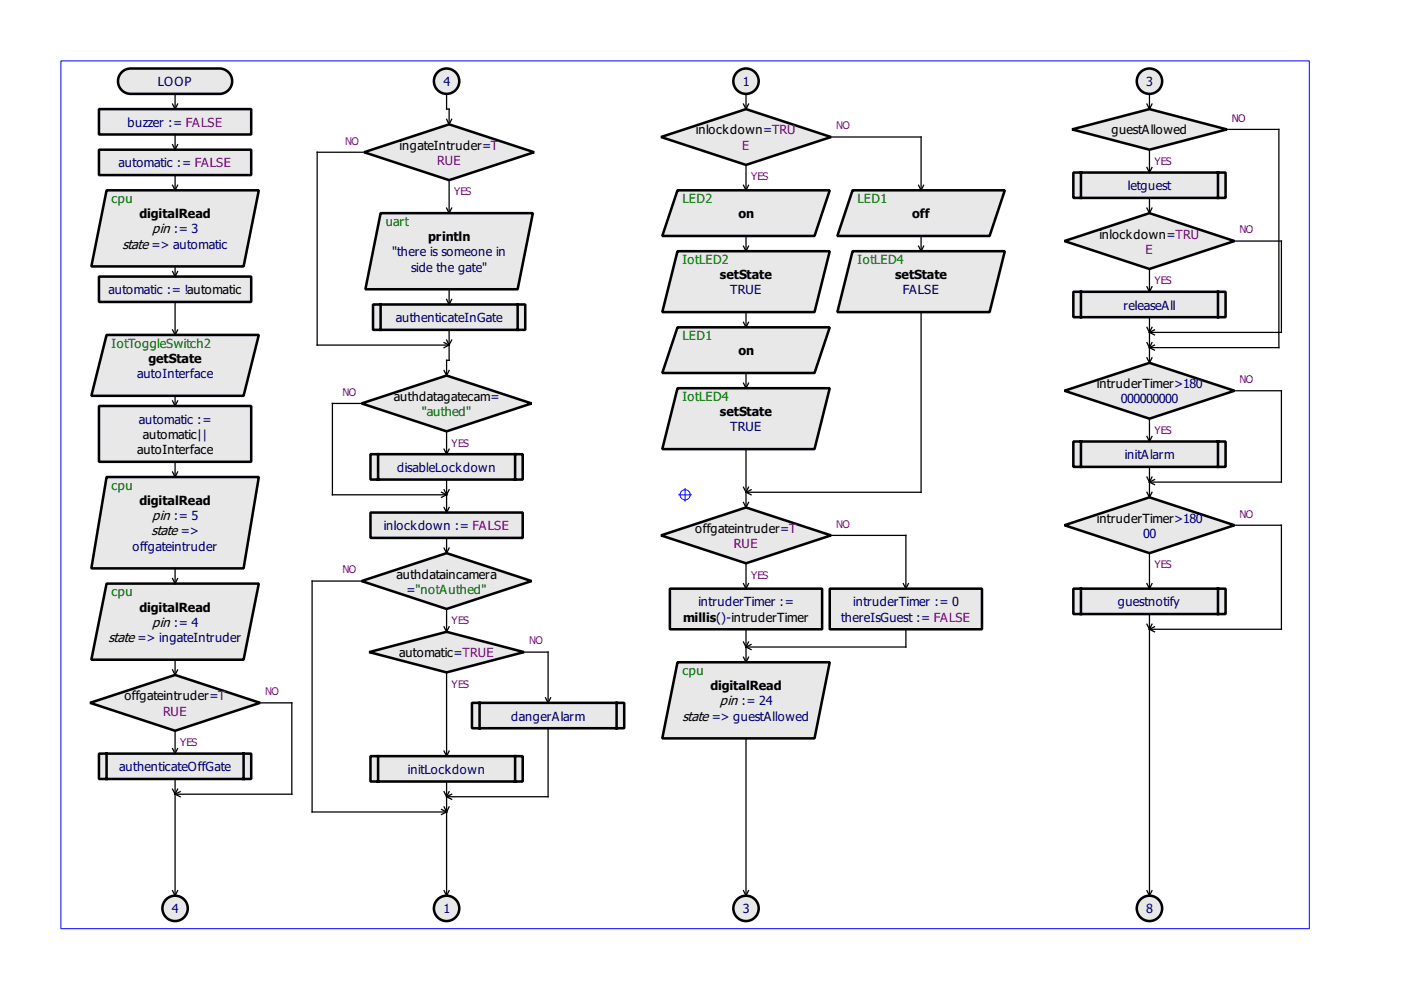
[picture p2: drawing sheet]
<svg xmlns="http://www.w3.org/2000/svg" width="297mm" height="210mm" viewBox="0 0 297 210" stroke-linecap="round" stroke-linejoin="round" font-family="sans-serif">
<path d="M12.9 12.9h264.7v184h-264.7z" fill-rule="evenodd" fill="#fff" stroke="#00f" stroke-width=".21"/>
<g fill="none" stroke="#00f" stroke-width=".21">
<path d="M143.9 104.9h2.7M145.3 103.6v2.7"/>
<circle cx="145.3" cy="104.9" r="1.08"/>
</g>
<g fill="#e8e8e8" stroke="#000" stroke-width=".54">
<path d="M225.7 111.4l18-6 18 6-18 5.9z" fill-rule="evenodd"/>
<path d="M227.6 124.8h32.2v5.4h-32.2zM229.2 124.8v5.4zM258.2 124.8v5.4z" fill-rule="evenodd"/>
<path d="M225.7 82.8l18-5.9 18 5.9-18 6z" fill-rule="evenodd"/>
<path d="M227.6 93.6h32.2v5.4h-32.2zM229.2 93.6v5.4zM258.2 93.6v5.4z" fill-rule="evenodd"/>
<path d="M25.6 15.5a2.68 2.68 0 0 1 2.1-1h18.8a2.69 2.69 0 0 1 2.7 2.7 2.69 2.69 0 0 1-2.7 2.7h-18.8a2.69 2.69 0 0 1-2.4-1.5 2.69 2.69 0 0 1 .3-2.9z" fill-rule="evenodd"/>
<path d="M19.1 149l18-5.9 18 5.9-18 5.9z" fill-rule="evenodd"/>
<path d="M22.6 101.1h32.3l-3.3 19.4h-32.2z" fill-rule="evenodd"/>
<path d="M21 159.8h32.3v5.4h-32.3zM22.6 159.8v5.4zM51.6 159.8v5.4z" fill-rule="evenodd"/>
<path d="M76.7 85.5l18-5.9 18 5.9-18 6z" fill-rule="evenodd"/>
<path d="M76.7 123.2l18-5.9 18 5.9-18 5.9z" fill-rule="evenodd"/>
<path d="M78.5 160.3h32.3v5.4h-32.3zM80.2 160.3v5.4zM109.2 160.3v5.4z" fill-rule="evenodd"/>
<path d="M78.5 96.3h32.3v5.4h-32.3zM80.2 96.3v5.4zM109.2 96.3v5.4z" fill-rule="evenodd"/>
<path d="M21 31.7h32.3v5.4h-32.3z" fill-rule="evenodd"/>
<path d="M78.3 138.3l16.4-4.3 16.4 4.3-16.4 4.3z" fill-rule="evenodd"/>
<path d="M100.1 149h32.2v5.4h-32.2zM101.7 149v5.4zM130.7 149v5.4z" fill-rule="evenodd"/>
<path d="M22.6 123.7h32.3l-3.3 16.2h-32.2z" fill-rule="evenodd"/>
<path d="M140.1 29.1l18.1-6 18 6-18 5.9z" fill-rule="evenodd"/>
<path d="M143.6 40.3h32.3l-3.2 9.7h-32.3z" fill-rule="evenodd"/>
<path d="M140.1 113.5l18.1-5.9 18 5.9-18 5.9z" fill-rule="evenodd"/>
<path d="M142 124.8h32.3v8.6h-32.3z" fill-rule="evenodd"/>
<path d="M175.9 124.8h32.3v8.6h-32.3z" fill-rule="evenodd"/>
<path d="M143.6 140.4h32.3l-3.2 16.2h-32.3z" fill-rule="evenodd"/>
<path d="M143.6 69.4h32.3l-3.2 9.7h-32.3z" fill-rule="evenodd"/>
<path d="M180.8 40.3h32.2l-3.2 9.7h-32.3z" fill-rule="evenodd"/>
<path d="M227.3 27.4l16.4-4.3 16.4 4.3-16.4 4.3z" fill-rule="evenodd"/>
<path d="M227.6 36.6h32.2v5.4h-32.2zM229.2 36.6v5.4zM258.2 36.6v5.4z" fill-rule="evenodd"/>
<path d="M225.7 51.1l18-5.9 18 5.9-18 5.9z" fill-rule="evenodd"/>
<path d="M227.6 61.9h32.2v5.3h-32.2zM229.2 61.9v5.3zM258.2 61.9v5.3z" fill-rule="evenodd"/>
<path d="M21 23.1h32.3v5.4h-32.3z" fill-rule="evenodd"/>
<path d="M22.6 71h32.3l-3.3 12.9h-32.2z" fill-rule="evenodd"/>
<path d="M21 86.1h32.3v11.8h-32.3z" fill-rule="evenodd"/>
<path d="M78.5 108.7h32.3v5.4h-32.3z" fill-rule="evenodd"/>
<path d="M22.6 40.3h32.3l-3.3 16.2h-32.2z" fill-rule="evenodd"/>
<path d="M143.6 53.3h32.3l-3.2 12.9h-32.3z" fill-rule="evenodd"/>
<path d="M180.8 53.3h32.2l-3.2 12.9h-32.3z" fill-rule="evenodd"/>
<path d="M143.6 82.3h32.3l-3.2 12.9h-32.3z" fill-rule="evenodd"/>
<path d="M79.1 64.6h32.3v5.3h-32.3zM80.7 64.6v5.3zM109.7 64.6v5.3z" fill-rule="evenodd"/>
<path d="M77.2 32.3l18-5.9 18 5.9-18 5.9z" fill-rule="evenodd"/>
<path d="M80.7 45.2h32.3l-3.3 16.1h-32.2z" fill-rule="evenodd"/>
<path d="M21 58.6h32.3v5.4h-32.3z" fill-rule="evenodd"/>
<circle cx="243.7" cy="17.2" r="2.69"/>
<circle cx="243.7" cy="192.6" r="2.69"/>
<circle cx="94.7" cy="192.6" r="2.69"/>
<circle cx="37.1" cy="192.6" r="2.69"/>
<circle cx="94.7" cy="17.2" r="2.69"/>
<circle cx="158.2" cy="17.2" r="2.69"/>
<circle cx="158.2" cy="192.6" r="2.69"/>
</g>
<g fill="none" stroke="#000" stroke-width=".27">
<path d="M37.1 19.9v3.2M94.7 19.9v3.2h.5v3.3M158.2 19.9v3.2M243.7 19.9v3.2M36.6 22.1l.5 1M36.6 30.7l.5 1M36.6 39.3l.5 1M37.1 28.5v3.2M37.1 37.1v3.2M37.7 22.1l-.6 1M37.7 30.7l-.6 1M37.7 39.3l-.6 1"/>
<path d="M77.2 32.3h-10v40.9h28M94.7 25.3l.5 1.1M95.2 38.2v7M95.8 25.3l-.6 1.1M157.6 22.1l.6 1M157.6 39.3l.6 1M158.2 35v5.3M158.7 22.1l-.5 1M158.7 39.3l-.5 1M176.2 29.1h19.1v11.2M194.8 39.3l.5 1M195.8 39.3l-.5 1"/>
<path d="M243.2 22.1l.5 1M243.2 35.5l.5 1.1M243.7 31.7v4.9M244.2 22.1l-.5 1M244.2 35.5l-.5 1.1M260.1 27.4h11v46.3h-27.4M36.6 57.6l.5 1M37.1 56.5v2.1M37.7 57.6l-.6 1M94.7 44.1l.5 1.1M95.8 44.1l-.6 1.1M157.6 52.2l.6 1.1"/>
<path d="M158.2 50v3.3M158.7 52.2l-.5 1.1M194.8 52.2l.5 1.1M195.3 50v3.3M195.8 52.2l-.5 1.1M243.2 44.1l.5 1.1M243.7 42v3.2M243.7 57v4.9M244.2 44.1l-.5 1.1M261.7 51.1h10v19.4h-28M36.6 69.9l.5 1.1M37.1 64v7"/>
<path d="M37.7 69.9l-.6 1.1M94.1 72.6l1.1 .6M94.1 78.5l.6 1.1M94.7 72.1l.5 1.1M94.7 63.5l.5 1.1M95.2 69.9v6.5h-.5v3.2M95.2 61.3v3.3M95.2 73.2l-1.1 .5M95.2 78.5l-.5 1.1M95.8 72.1l-.6 1.1M95.8 63.5l-.6 1.1M157.6 68.3l.6 1.1"/>
<path d="M158.2 66.2v3.2M158.2 79.1v3.2M158.7 68.3l-.5 1.1M195.3 66.2v38.2h-37.1M243.2 60.8l.5 1.1M243.2 72.6l.5 1.1M243.2 69.4l.5 1.1M243.2 75.9l.5 1M243.7 67.2v9.7M243.7 73.7l1.1 .5M243.7 70.5l1.1 .5M244.2 60.8l-.5 1.1"/>
<path d="M244.2 72.6l-.5 1.1M244.2 69.4l-.5 1.1M244.2 75.9l-.5 1M244.8 73.2l-1.1 .5M244.8 69.9l-1.1 .6M36.6 85l.5 1.1M37.1 83.9v2.2M37.1 97.9v3.2M37.7 85l-.6 1.1M76.7 85.5h-6.2v19.4h24.2M94.1 95.2l.6 1.1M94.7 91.5v4.8"/>
<path d="M95.2 95.2l-.5 1.1M157.6 81.2l.6 1.1M158.2 95.2v12.4M158.7 81.2l-.5 1.1M243.2 92.5l.5 1.1M243.7 88.8v4.8M243.7 99v6.4M244.2 92.5l-.5 1.1M261.7 82.8h10v19.4h-28M36.6 100.1l.5 1M37.7 100.1l-.6 1M93.6 104.4l1.1 .5"/>
<path d="M94.1 103.8l.6 1.1M94.1 107.6l.6 1.1M94.1 116.2l.6 1.1M94.7 101.7v7M94.7 114.1v3.2M94.7 104.9l-1.1 .5M95.2 103.8l-.5 1.1M95.2 107.6l-.5 1.1M95.2 116.2l-.5 1.1M157.6 106.5l.6 1.1M157.6 103.3l.6 1.1M158.2 119.4v5.4"/>
<path d="M158.2 104.4l1 .5M158.7 106.5l-.5 1.1M158.7 103.3l-.5 1.1M159.2 103.8l-1 .6M176.2 113.5h15.9v11.3M243.2 104.4l.5 1M243.2 101.1l.5 1.1M243.7 117.3v7.5M243.7 102.2l1.1 .6M244.2 104.4l-.5 1M244.2 101.1l-.5 1.1M244.8 101.7l-1.1 .5"/>
<path d="M261.7 111.4h10v22h-28M36.6 122.7l.5 1M37.1 120.5v3.2M37.1 139.9v3.2M37.7 122.7l-.6 1M76.7 123.2h-10.5v49h28.5M94.1 132.9l.6 1.1M94.7 129.1v4.9M95.2 132.9l-.5 1.1M111.1 138.3h5.1v10.7M157.6 123.7l.6 1.1M157.6 136.1l.6 1.1"/>
<path d="M157.6 139.3l.6 1.1M158.2 133.4v7M158.2 137.2l1 .5M158.7 123.7l-.5 1.1M158.7 136.1l-.5 1.1M158.7 139.3l-.5 1.1M159.2 136.6l-1 .6M191.5 123.7l.6 1.1M192.1 133.4v3.8h-33.9M192.6 123.7l-.5 1.1M243.2 123.7l.5 1.1M243.2 132.3l.5 1.1"/>
<path d="M243.7 130.2v59.7M243.7 133.4l1.1 .6M244.2 123.7l-.5 1.1M244.2 132.3l-.5 1.1M244.8 132.9l-1.1 .5M36.6 158.7l.5 1.1M36.6 142l.5 1.1M37.1 154.9v4.9M37.7 158.7l-.6 1.1M37.7 142l-.6 1.1M55.1 149h6.8v19.4h-24.8M94.1 159.2l.6 1.1"/>
<path d="M94.7 142.6v17.7M95.2 159.2l-.5 1.1M115.7 147.9l.5 1.1M116.2 154.4v14.5h-21.5M116.7 147.9l-.5 1.1M158.2 156.6v33.3M36.6 167.3l.5 1.1M37.1 165.2v24.7M37.1 168.4l1.1 .5M37.7 167.3l-.6 1.1M38.2 167.9l-1.1 .5M93.6 171.6l1.1 .6"/>
<path d="M94.1 167.9l.6 1M94.1 171.1l.6 1.1M94.7 165.7v24.2M94.7 168.9l1.1 .6M94.7 172.2l-1.1 .5M95.2 167.9l-.5 1M95.2 171.1l-.5 1.1M95.8 168.4l-1.1 .5M36.6 188.8l.5 1.1M37.7 188.8l-.6 1.1M94.1 188.8l.6 1.1M95.2 188.8l-.5 1.1"/>
<path d="M157.6 188.8l.6 1.1M158.7 188.8l-.5 1.1M243.2 188.8l.5 1.1M244.2 188.8l-.5 1.1"/>
</g>
<g font-size="3.4">
<text x="26" y="52.7">state =&gt; automatic</text>
<text x="32.3" y="49.5">pin := 3</text>
<text x="32.1" y="113.5">state =&gt;</text>
<text x="32.3" y="110.3">pin := 5</text>
<text x="23" y="136.1">state =&gt; ingateIntruder</text>
<text x="32.3" y="132.9">pin := 4</text>
<text x="152.7" y="149.6">pin := 24</text>
<text x="144.7" y="152.8">state =&gt; guestAllowed</text>
</g>
<g font-size="3.2" fill="#000080">
<text x="33.5" y="18.3">LOOP</text>
<text x="94" y="18.3">4</text>
<text x="157.5" y="18.3">1</text>
<text x="243" y="18.3">3</text>
<text x="27" y="26.9">buzzer := FALSE</text>
<text x="25.2" y="35.5">automatic := FALSE</text>
<text x="239.1" y="40.3">letguest</text>
<text x="83.1" y="54.3">&quot;there is someone in</text>
<text x="87.2" y="57.6">side the gate&quot;</text>
<text x="23" y="62.4">automatic := !automatic</text>
<text x="154.8" y="62.4">TRUE</text>
<text x="191.4" y="62.4">FALSE</text>
<text x="238.2" y="65.6">releaseAll</text>
<text x="83.9" y="68.3">authenticateInGate</text>
<text x="29.1" y="80.2">autoInterface</text>
<text x="29.5" y="89.8">automatic :=</text>
<text x="237.7" y="85.5">000000000</text>
<text x="154.8" y="91.5">TRUE</text>
<text x="84.2" y="100.1">disableLockdown</text>
<text x="238.5" y="97.4">initAlarm</text>
<text x="81.4" y="112.4">inlockdown := FALSE</text>
<text x="28.1" y="116.7">offgateintruder</text>
<text x="242.4" y="114.1">00</text>
<text x="86.2" y="125.9">=&quot;notAuthed&quot;</text>
<text x="148.1" y="128.6">intruderTimer :=</text>
<text x="178.3" y="131.8">thereIsGuest := FALSE</text>
<text x="180.9" y="128.6">intruderTimer := 0</text>
<text x="237" y="128.6">guestnotify</text>
<text x="108.4" y="152.8">dangerAlarm</text>
<text x="25.3" y="163.5">authenticateOffGate</text>
<text x="86.5" y="164.1">initLockdown</text>
<text x="36.4" y="193.7">4</text>
<text x="94" y="193.7">1</text>
<text x="157.5" y="193.7">3</text>
<text x="243" y="193.7">8</text>
</g>
<g font-size="3.2">
<text x="147.5" y="28.5">inlockdown=TRU</text>
<text x="235.6" y="28.5">guestAllowed</text>
<text x="84.7" y="31.7">ingateIntruder=T</text>
<text x="29.6" y="46.3">digitalRead</text>
<text x="156.6" y="46.3">on</text>
<text x="193.4" y="46.3">off</text>
<text x="90.8" y="51.1">println</text>
<text x="233.1" y="50.6">inlockdown=TRU</text>
<text x="152.7" y="59.2">setState</text>
<text x="189.8" y="59.2">setState</text>
<text x="31.5" y="76.9">getState</text>
<text x="156.6" y="75.3">on</text>
<text x="232.5" y="82.3">intruderTimer&gt;180</text>
<text x="83.5" y="85">authdatagatecam=</text>
<text x="152.7" y="88.2">setState</text>
<text x="30.3" y="93.1">automatic||</text>
<text x="29.1" y="96.3">autoInterface</text>
<text x="29.6" y="107.1">digitalRead</text>
<text x="147.4" y="113">offgateintruder=T</text>
<text x="232.5" y="110.8">intruderTimer&gt;180</text>
<text x="84.1" y="122.7">authdataincamera</text>
<text x="29.6" y="129.7">digitalRead</text>
<text x="144.9" y="131.8">millis()-intruderTimer</text>
<text x="84.6" y="139.3">automatic=TRUE</text>
<text x="26.4" y="148.5">offgateintruder=T</text>
<text x="150.6" y="146.3">digitalRead</text>
</g>
<g font-size="3.2" fill="#800080">
<text x="92.7" y="35">RUE</text>
<text x="157.4" y="31.7">E</text>
<text x="242.9" y="53.8">E</text>
<text x="155.6" y="116.2">RUE</text>
<text x="34.6" y="151.7">RUE</text>
</g>
<g font-size="3.2" fill="#008000">
<text x="23.7" y="43">cpu</text>
<text x="81.8" y="47.9">uart</text>
<text x="144.7" y="43">LED2</text>
<text x="181.8" y="43">LED1</text>
<text x="144.7" y="56">IotLED2</text>
<text x="181.8" y="56">IotLED4</text>
<text x="23.7" y="73.7">IotToggleSwitch2</text>
<text x="144.7" y="72.1">LED1</text>
<text x="89.4" y="88.2">&quot;authed&quot;</text>
<text x="144.7" y="85">IotLED4</text>
<text x="23.7" y="103.8">cpu</text>
<text x="23.7" y="126.4">cpu</text>
<text x="144.7" y="143.1">cpu</text>
</g>
<g font-size="2.7" fill="#800080">
<text x="177.3" y="27.4">NO</text>
<text x="261.2" y="25.8">NO</text>
<text x="73.2" y="30.7">NO</text>
<text x="244.8" y="35">YES</text>
<text x="96.3" y="41.4">YES</text>
<text x="159.2" y="38.2">YES</text>
<text x="262.8" y="49.5">NO</text>
<text x="244.8" y="60.3">YES</text>
<text x="72.6" y="83.9">NO</text>
<text x="262.8" y="81.2">NO</text>
<text x="95.8" y="94.7">YES</text>
<text x="244.8" y="92">YES</text>
<text x="177.3" y="111.9">NO</text>
<text x="262.8" y="109.7">NO</text>
<text x="72.6" y="121.6">NO</text>
<text x="159.2" y="122.7">YES</text>
<text x="244.8" y="120.5">YES</text>
<text x="95.8" y="132.3">YES</text>
<text x="112.2" y="136.6">NO</text>
<text x="56.2" y="147.4">NO</text>
<text x="95.8" y="145.8">YES</text>
<text x="38.2" y="158.2">YES</text>
</g>
</svg>
